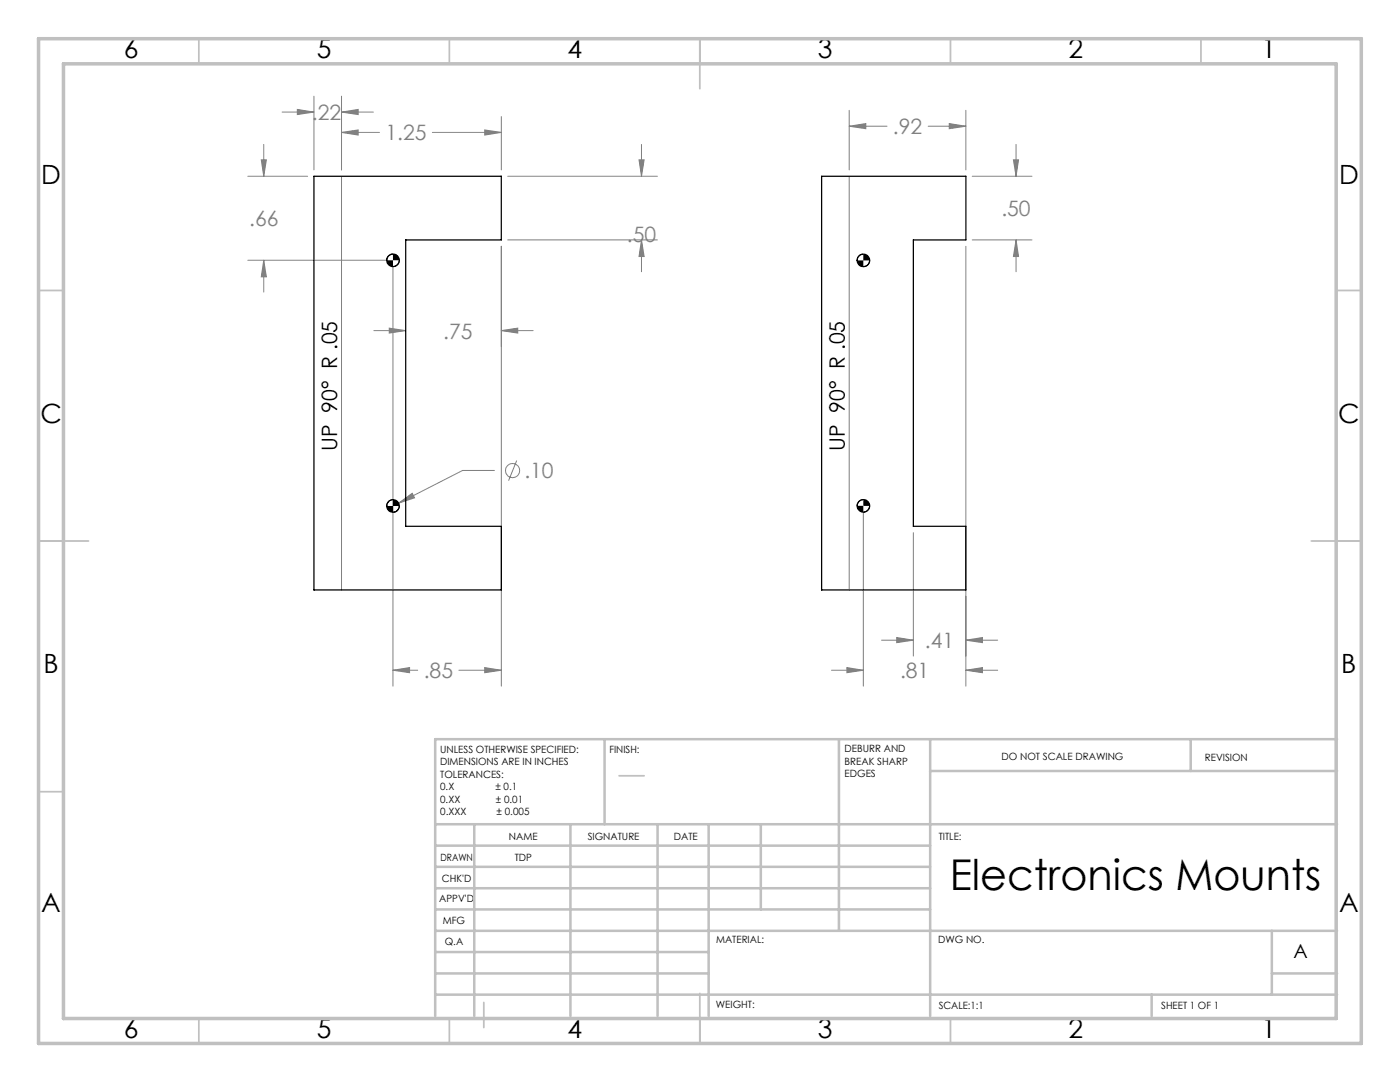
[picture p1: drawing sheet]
<svg xmlns="http://www.w3.org/2000/svg" width="279mm" height="216mm" viewBox="0 0 279 216" stroke-linecap="round" stroke-linejoin="round" font-family="sans-serif">
<g fill="none" stroke="#808080" stroke-width=".2">
<path d="M62.7 19.2v14.7M68.2 19.2v14.7M49.5 35.2h11.9M52.1 31.9h1.1l-.6 3.3zM52.6 28.8v6.4M56.3 22.4h6.4M59.3 21.8l3.4 .6-3.4 .5zM68.2 26.4l3.3-.5v1.1zM68.2 22.4l3.3-.6v1.1zM68.2 35.2v82.5M68.2 26.4h7.5M68.2 22.4h6.3"/>
<path d="M86.3 26.4h13.7M96.7 25.9l3.3 .5-3.3 .6zM100 23.2v10.7M101.3 35.2h29.9M127.5 31.9h1.1l-.6 3.3zM128 28.8v6.4M169.5 25.2l3.3-.5v1zM169.5 22v11.9M169.5 35.2v82.5M169.5 25.2h7.5M185.2 25.2h7.6M189.4 24.7l3.4 .5-3.4 .5z"/>
<path d="M192.8 22v11.9M194 35.2h12M202.2 31.9h1.1l-.5 3.3zM202.8 28.8v6.4M49.5 51.9h27.7M52.6 51.9l.6 3.3h-1.1zM52.6 51.9v6.4M78.4 53.2v83.7M100 49.1v87.8M101.3 47.9h29.9M128 47.9l.6 3.3h-1.1zM128 47.9v6.3"/>
<path d="M192.8 49.1v87.8M194 47.9h12M202.8 47.9l.5 3.3h-1.1zM202.8 47.9v6.3M74.6 66h6.4M77.7 65.5l3.3 .5-3.3 .5zM100 66l3.3-.5v1zM100 66h6.4M98.7 93.9h-6.4l-12.7 6.5M103.1 91.9l-1.6 4M79.6 100.4l2.7-2 .4 .9zM172.3 102.2v34.7"/>
<path d="M182.3 106.3v24.6M78.4 133.7l3.3-.5v1zM78.4 133.7h5M91.6 133.7h8.4M96.7 133.2l3.3 .5-3.3 .5zM165.9 133.7h6.4M169 133.2l3.3 .5-3.3 .5zM175.9 127.7h6.4M179 127.2l3.3 .5-3.3 .5zM192.8 127.7l3.3-.5v1zM192.8 133.7l3.3-.5v1zM192.8 133.7h6.3"/>
<path d="M192.8 127.7h6.3"/>
<circle cx="102.3" cy="93.9" r="1.42"/>
</g>
<path d="M78.4 50.7a1.21 1.21 0 0 0-1.2 1.2M79.7 51.9a1.33 1.33 0 0 1-1.3 1.3M172.3 50.7a1.21 1.21 0 0 0-1.2 1.3M173.6 52a1.26 1.26 0 0 1-1.3 1.2M78.4 99.7a1.26 1.26 0 0 0-1.2 1.3M172.3 99.7a1.21 1.21 0 0 0-1.2 1.2M79.7 101a1.26 1.26 0 0 1-1.3 1.2M173.6 100.9a1.33 1.33 0 0 1-1.3 1.3" fill="none" stroke="#000" stroke-width=".2"/>
<g fill="none" stroke="#c0c0c0" stroke-width=".35">
<path d="M39.7 7.7v5M89.7 7.7v5M139.7 7.7v10M189.7 7.7v5M239.7 7.7v5M7.7 58h5M266.7 58h5M7.7 107.9h10M261.7 107.9h10M7.7 158h5M123.5 154.8h5.1M139.7 198.2v10"/>
<path d="M39.7 203.2v5M89.7 203.2v5M96.6 200v5M189.7 203.2v5"/>
</g>
<g fill="none" stroke="#c0c0c0" stroke-width=".5">
<path d="M120.7 147.5v17M167.4 147.5v38.2M185.6 147.5v55.2M185.6 153.8h81.2M237.6 147.5v6.3M266.8 147.5h-179.9v55.2M86.9 164.5h179.9M86.9 177.2h98.7M86.9 173h98.7M86.9 168.7h98.7M94.7 164.5v38.2M113.8 164.5v38.2"/>
<path d="M131.2 164.5v38.2M141.4 164.5v38.2M151.8 164.5v17M86.9 198.5h179.9M86.9 181.5h98.7M86.9 194.2h54.5M86.9 190h54.5M86.9 185.7h179.9M229.8 198.5v4.2M253.8 194.2h13M253.8 185.7v12.8"/>
</g>
<path d="M7.7 7.7h264v200.5h-264zM12.7 12.7h254v190.5h-254z" fill="none" stroke="#c0c0c0" stroke-width=".7"/>
<path d="M77.2 101a1.21 1.21 0 0 0 1.2 1.2v-1.2zM78.4 99.7v1.3h1.3a1.33 1.33 0 0 0-1.3-1.3zM77.2 51.9a1.26 1.26 0 0 0 1.2 1.3v-1.3zM78.4 50.7v1.2h1.3a1.26 1.26 0 0 0-1.3-1.2zM171.1 100.9a1.26 1.26 0 0 0 1.2 1.3v-1.3zM172.3 99.7v1.2h1.3a1.26 1.26 0 0 0-1.3-1.2zM171.1 52a1.21 1.21 0 0 0 1.2 1.2v-1.2zM172.3 50.7v1.3h1.3a1.26 1.26 0 0 0-1.3-1.3z" fill="#000"/>
<path d="M68.2 26.4l3.3-.5v1.1zM96.7 25.9l3.3 .5-3.3 .6zM59.3 21.8l3.4 .6-3.4 .5zM68.2 22.4l3.3-.6v1.1zM77.7 65.5l3.3 .5-3.3 .5zM100 66l3.3-.5v1zM128 47.9l.6 3.3h-1.1zM127.5 31.9h1.1l-.6 3.3zM79.6 100.4l3.1-1.1-.4-.9zM78.4 133.7l3.3-.5v1zM96.7 133.2l3.3 .5-3.3 .5zM52.6 51.9l.6 3.3h-1.1zM52.1 31.9h1.1l-.6 3.3zM169.5 25.2l3.3-.5v1zM189.4 24.7l3.4 .5-3.4 .5zM179 127.2l3.3 .5-3.3 .5zM192.8 127.7l3.3-.5v1zM169 133.2l3.3 .5-3.3 .5zM192.8 133.7l3.3-.5v1zM202.8 47.9l.5 3.3h-1.1zM202.2 31.9h1.1l-.5 3.3z" fill="#808080"/>
<g fill="none" stroke="#000" stroke-width=".25">
<path d="M62.7 35.2h37.3v12.7h-19v57.1h19v12.7h-37.3zM164 35.2h28.8v12.7h-10.5v57.1h10.5v12.7h-28.8z"/>
<circle cx="78.4" cy="51.9" r="1.25"/>
<circle cx="172.3" cy="52" r="1.25"/>
<circle cx="78.4" cy="101" r="1.25"/>
<circle cx="172.3" cy="100.9" r="1.25"/>
</g>
<text font-size="8.5" x="189.5" y="177.7">Electronics Mounts</text>
<g font-size="5.3">
<text x="24.7" y="11.6">6</text>
<text x="63.2" y="11.6">5</text>
<text x="113.2" y="11.6">4</text>
<text x="163.2" y="11.6">3</text>
<text x="213.2" y="11.6">2</text>
<text x="251.7" y="11.6">1</text>
<text x="8.2" y="36.7">D</text>
<text x="267.2" y="36.7">D</text>
<text x="8.1" y="84.4">C</text>
<text x="267.1" y="84.4">C</text>
<text x="8.7" y="134.4">B</text>
<text x="267.7" y="134.4">B</text>
<text x="8.2" y="182">A</text>
<text x="267.2" y="182">A</text>
<text x="24.7" y="207.1">6</text>
<text x="63.2" y="207.1">5</text>
<text x="113.2" y="207.1">4</text>
<text x="163.2" y="207.1">3</text>
<text x="213.2" y="207.1">2</text>
<text x="251.7" y="207.1">1</text>
</g>
<g font-size="4.2" fill="#808080">
<text x="62.2" y="23.9">.22</text>
<text x="76.9" y="28">1.25</text>
<text x="178.2" y="26.8">.92</text>
<text x="49.7" y="45.1">.66</text>
<text x="199.8" y="43.1">.50</text>
<text x="125.1" y="48.2">.50</text>
<text x="88.5" y="67.6">.75</text>
<text x="104.6" y="95.4">.10</text>
<text x="184.6" y="129.3">.41</text>
<text x="84.6" y="135.3">.85</text>
<text x="179.6" y="135.3">.81</text>
</g>
<g font-size="4.2">
<text x="67.3" y="90" transform="rotate(-90 67.3 90)">UP 90° R .05</text>
<text x="168.6" y="90" transform="rotate(-90 168.6 90)">UP 90° R .05</text>
</g>
<text font-size="3.9" x="258.1" y="191.1">A</text>
<g font-size="2">
<text x="87.8" y="150.2">UNLESS OTHERWISE SPECIFIED:</text>
<text x="87.8" y="152.7">DIMENSIONS ARE IN INCHES</text>
<text x="87.8" y="155.2">TOLERANCES:</text>
<text x="121.6" y="150.2">FINISH:</text>
<text x="168.6" y="150.1">DEBURR AND</text>
<text x="168.6" y="152.6">BREAK SHARP</text>
<text x="168.6" y="155.1">EDGES</text>
<text x="199.9" y="151.6">DO NOT SCALE DRAWING</text>
<text x="240.5" y="151.8">REVISION</text>
<text x="87.8" y="157.7">0.X</text>
<text x="87.8" y="160.2">0.XX</text>
<text x="98.9" y="157.7">± 0.1</text>
<text x="99" y="160.2">± 0.01</text>
<text x="87.8" y="162.7">0.XXX</text>
<text x="99.1" y="162.7">± 0.005</text>
<text x="101.6" y="167.6">NAME</text>
<text x="117.3" y="167.6">SIGNATURE</text>
<text x="134.5" y="167.6">DATE</text>
<text x="187.3" y="167.6">TITLE:</text>
<text x="87.9" y="171.8">DRAWN</text>
<text x="102.7" y="171.8">TDP</text>
<text x="88.2" y="176">CHK'D</text>
<text x="87.7" y="180.1">APPV'D</text>
<text x="88.4" y="184.4">MFG</text>
<text x="88.8" y="188.6">Q.A</text>
<text x="142.9" y="188.2">MATERIAL:</text>
<text x="187.2" y="188.2">DWG NO.</text>
<text x="142.9" y="201.2">WEIGHT:</text>
<text x="187.3" y="201.2">SCALE:1:1</text>
<text x="231.7" y="201.2">SHEET 1 OF 1</text>
</g>
</svg>
